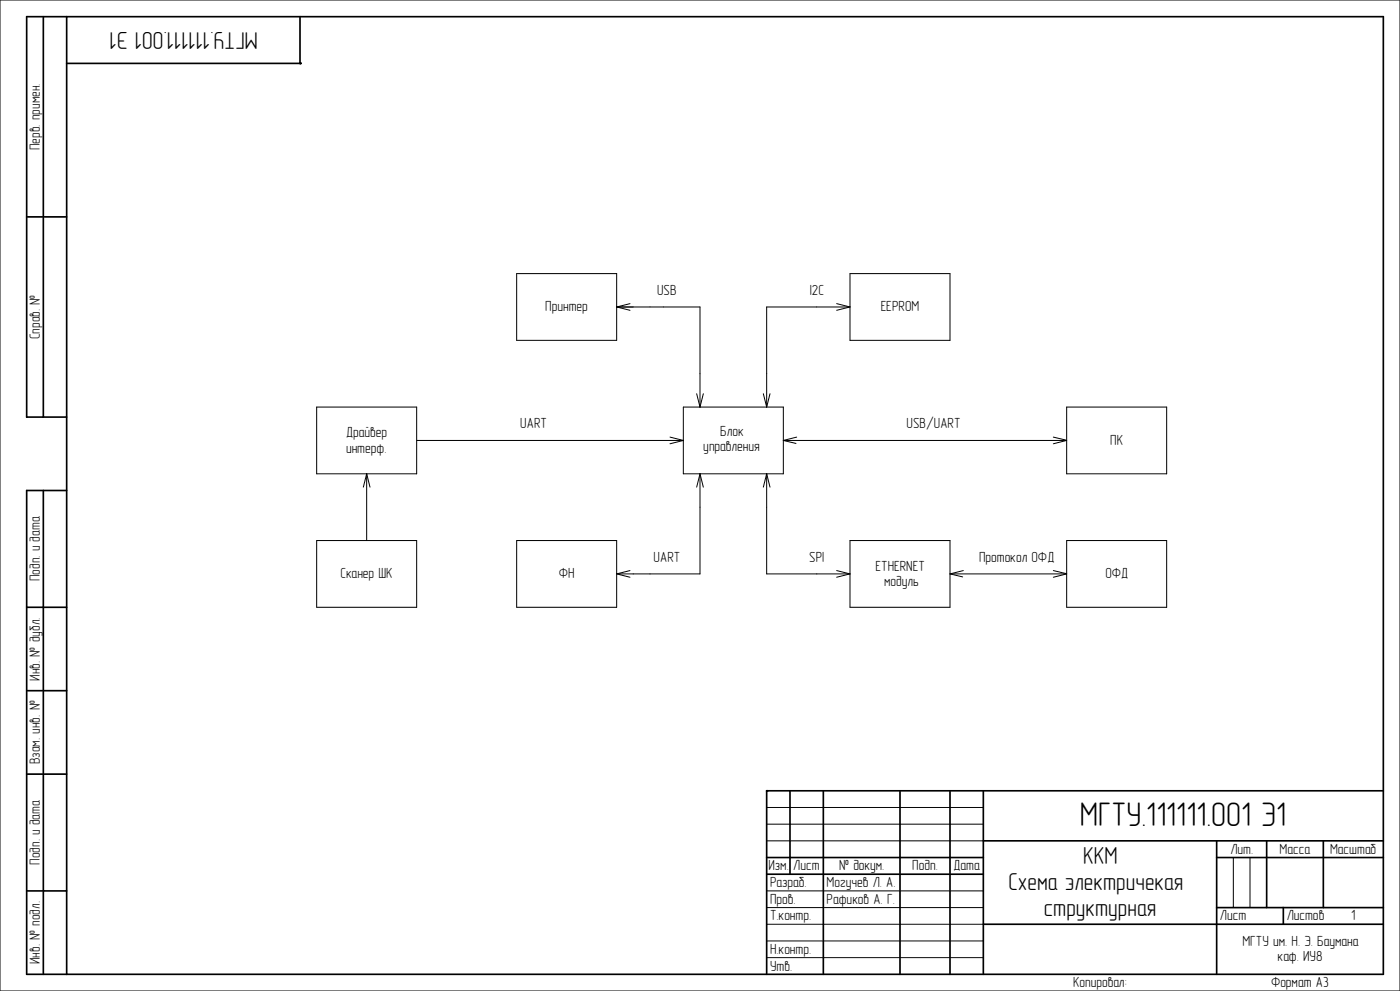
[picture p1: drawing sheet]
<svg xmlns="http://www.w3.org/2000/svg" width="420mm" height="297mm" viewBox="0 0 420 297" stroke-linecap="round" stroke-linejoin="round" font-family="sans-serif">
<g fill="none" stroke="#000" stroke-width=".3">
<path d="M0 0h420v297h-420zM155 82h30v20h-30zM185 92h25v30M185 92l4 1M189 91l-4 1M251 91l4 1M255 82h30v20h-30zM255 92h-25v30M255 92l-4 1M209 118l1 4M211 118l-1 4M229 118l1 4"/>
<path d="M231 118l-1 4M95 122h30v20h-30zM125 132h80M201 131l4 1M205 122h30v20h-30zM205 132l-4 1M235 132h85l-4 1M235 132l3.8 .9M239 131l-4 1M316 131l3.8 .9M320 122h30v20h-30zM110 142v20"/>
<path d="M110 142l-1 4M110 142l1 4M210 142v30h-25M210 142l-1 4M210 142l1 4M230 142v30h25M230 142l1 4M230 142l-1 4M95 162h30v20h-30zM155 162h30v20h-30zM185 172l4 1M189 171l-4 1"/>
<path d="M251 171l4 1M255 162h30v20h-30zM255 172l-4 1M285 172h35l-4 1M285 172l3.8 .9M289 171l-4 1M316 171l3.8 .9M320 162h30v20h-30zM230 242h65M230 247h65M230 252h65M370 257v15"/>
<path d="M375 257v15M230 267h65M230 272h65M230 277h65M230 282h65M230 287h65"/>
</g>
<g fill="none" stroke="#000" stroke-width=".5">
<path d="M13 5v120M20 5v287M90 5v14h-70M8 65h12M20 125h-12v-120h407v287h-407v-145h12M13 147v145M8 182h12M8 207h12M8 232h12M237 237v25M247 237v55M270 237v55"/>
<path d="M285 237v55M295 237v55M415 237h-185v55M230 257h65M295 252h120M365 257h50M365 252v40M380 252v20M397 252v20M8 267h12M230 262h65M295 277h120"/>
<path d="M365 272h50M385 272v5"/>
</g>
<g fill="#000">
<circle cx="90" cy="19" r=".25"/>
<circle cx="230" cy="237" r=".25"/>
</g>
<text font-size="10.2" x="324" y="247.6">МГТУ.111111.001 Э1</text>
<g font-size="7.3">
<text x="77.4" y="9.7" transform="rotate(-180 77.4 9.7)">МГТУ.111111.001 Э1</text>
<text x="324.9" y="259">ККМ</text>
<text x="302.5" y="266.7">Схема электричекая</text>
<text x="313.1" y="274.4">структурная</text>
</g>
<g font-size="4.4">
<text x="11.9" y="45" transform="rotate(-90 11.9 45)">Перв. примен.</text>
<text x="197.1" y="88.3">USB</text>
<text x="242.9" y="88.3">I2C</text>
<text x="163.6" y="93.3">Принтер</text>
<text x="264.2" y="93.3">EEPROM</text>
<text x="11.9" y="101.7" transform="rotate(-90 11.9 101.7)">Справ. №</text>
<text x="103.8" y="131.1">Драйвер</text>
<text x="156.1" y="128.4">UART</text>
<text x="216.1" y="130.6">Блок</text>
<text x="272" y="128.4">USB/UART</text>
<text x="103.8" y="135.6">интерф.</text>
<text x="211" y="135.3">управления</text>
<text x="333.1" y="133.4">ПК</text>
<text x="102.1" y="173.4">Сканер ШК</text>
<text x="167.6" y="173.4">ФН</text>
<text x="196.1" y="168.4">UART</text>
<text x="242.8" y="168.4">SPI</text>
<text x="262.7" y="171.1">ETHERNET</text>
<text x="293.7" y="168.4">Протокол ОФД</text>
<text x="331.6" y="173.4">ОФД</text>
<text x="11.9" y="174.2" transform="rotate(-90 11.9 174.2)">Подп. и дата</text>
<text x="265.2" y="175.6">модуль</text>
<text x="11.9" y="204" transform="rotate(-90 11.9 204)">Инв. № дубл.</text>
<text x="11.9" y="229" transform="rotate(-90 11.9 229)">Взам. инв. №</text>
<text x="369.1" y="255.9">Лит.</text>
<text x="383.9" y="255.9">Масса</text>
<text x="399" y="255.9">Масштаб</text>
<text x="11.9" y="259.2" transform="rotate(-90 11.9 259.2)">Подп. и дата</text>
<text x="230.5" y="260.9">Изм. Лист</text>
<text x="251.7" y="260.9">№ докум.</text>
<text x="273.7" y="260.9">Подп.</text>
<text x="286" y="260.9">Дата</text>
<text x="231" y="265.9">Разраб.</text>
<text x="248" y="265.9">Могучев Л. А.</text>
<text x="231" y="270.8">Пров.</text>
<text x="231" y="275.8">Т.контр.</text>
<text x="248" y="270.8">Рафиков А. Г.</text>
<text x="366" y="275.8">Лист</text>
<text x="386" y="275.8">Листов</text>
<text x="405.3" y="275.8">1</text>
<text x="231" y="285.8">Н.контр.</text>
<text x="372.7" y="283.5">МГТУ им. Н. Э. Баумана</text>
<text x="11.9" y="289" transform="rotate(-90 11.9 289)">Инв. № подл.</text>
<text x="231" y="290.9">Утв.</text>
<text x="383.3" y="288.2">каф. ИУ8</text>
<text x="321.9" y="295.9">Копировал:</text>
<text x="381.3" y="295.9">Формат А3</text>
</g>
</svg>
